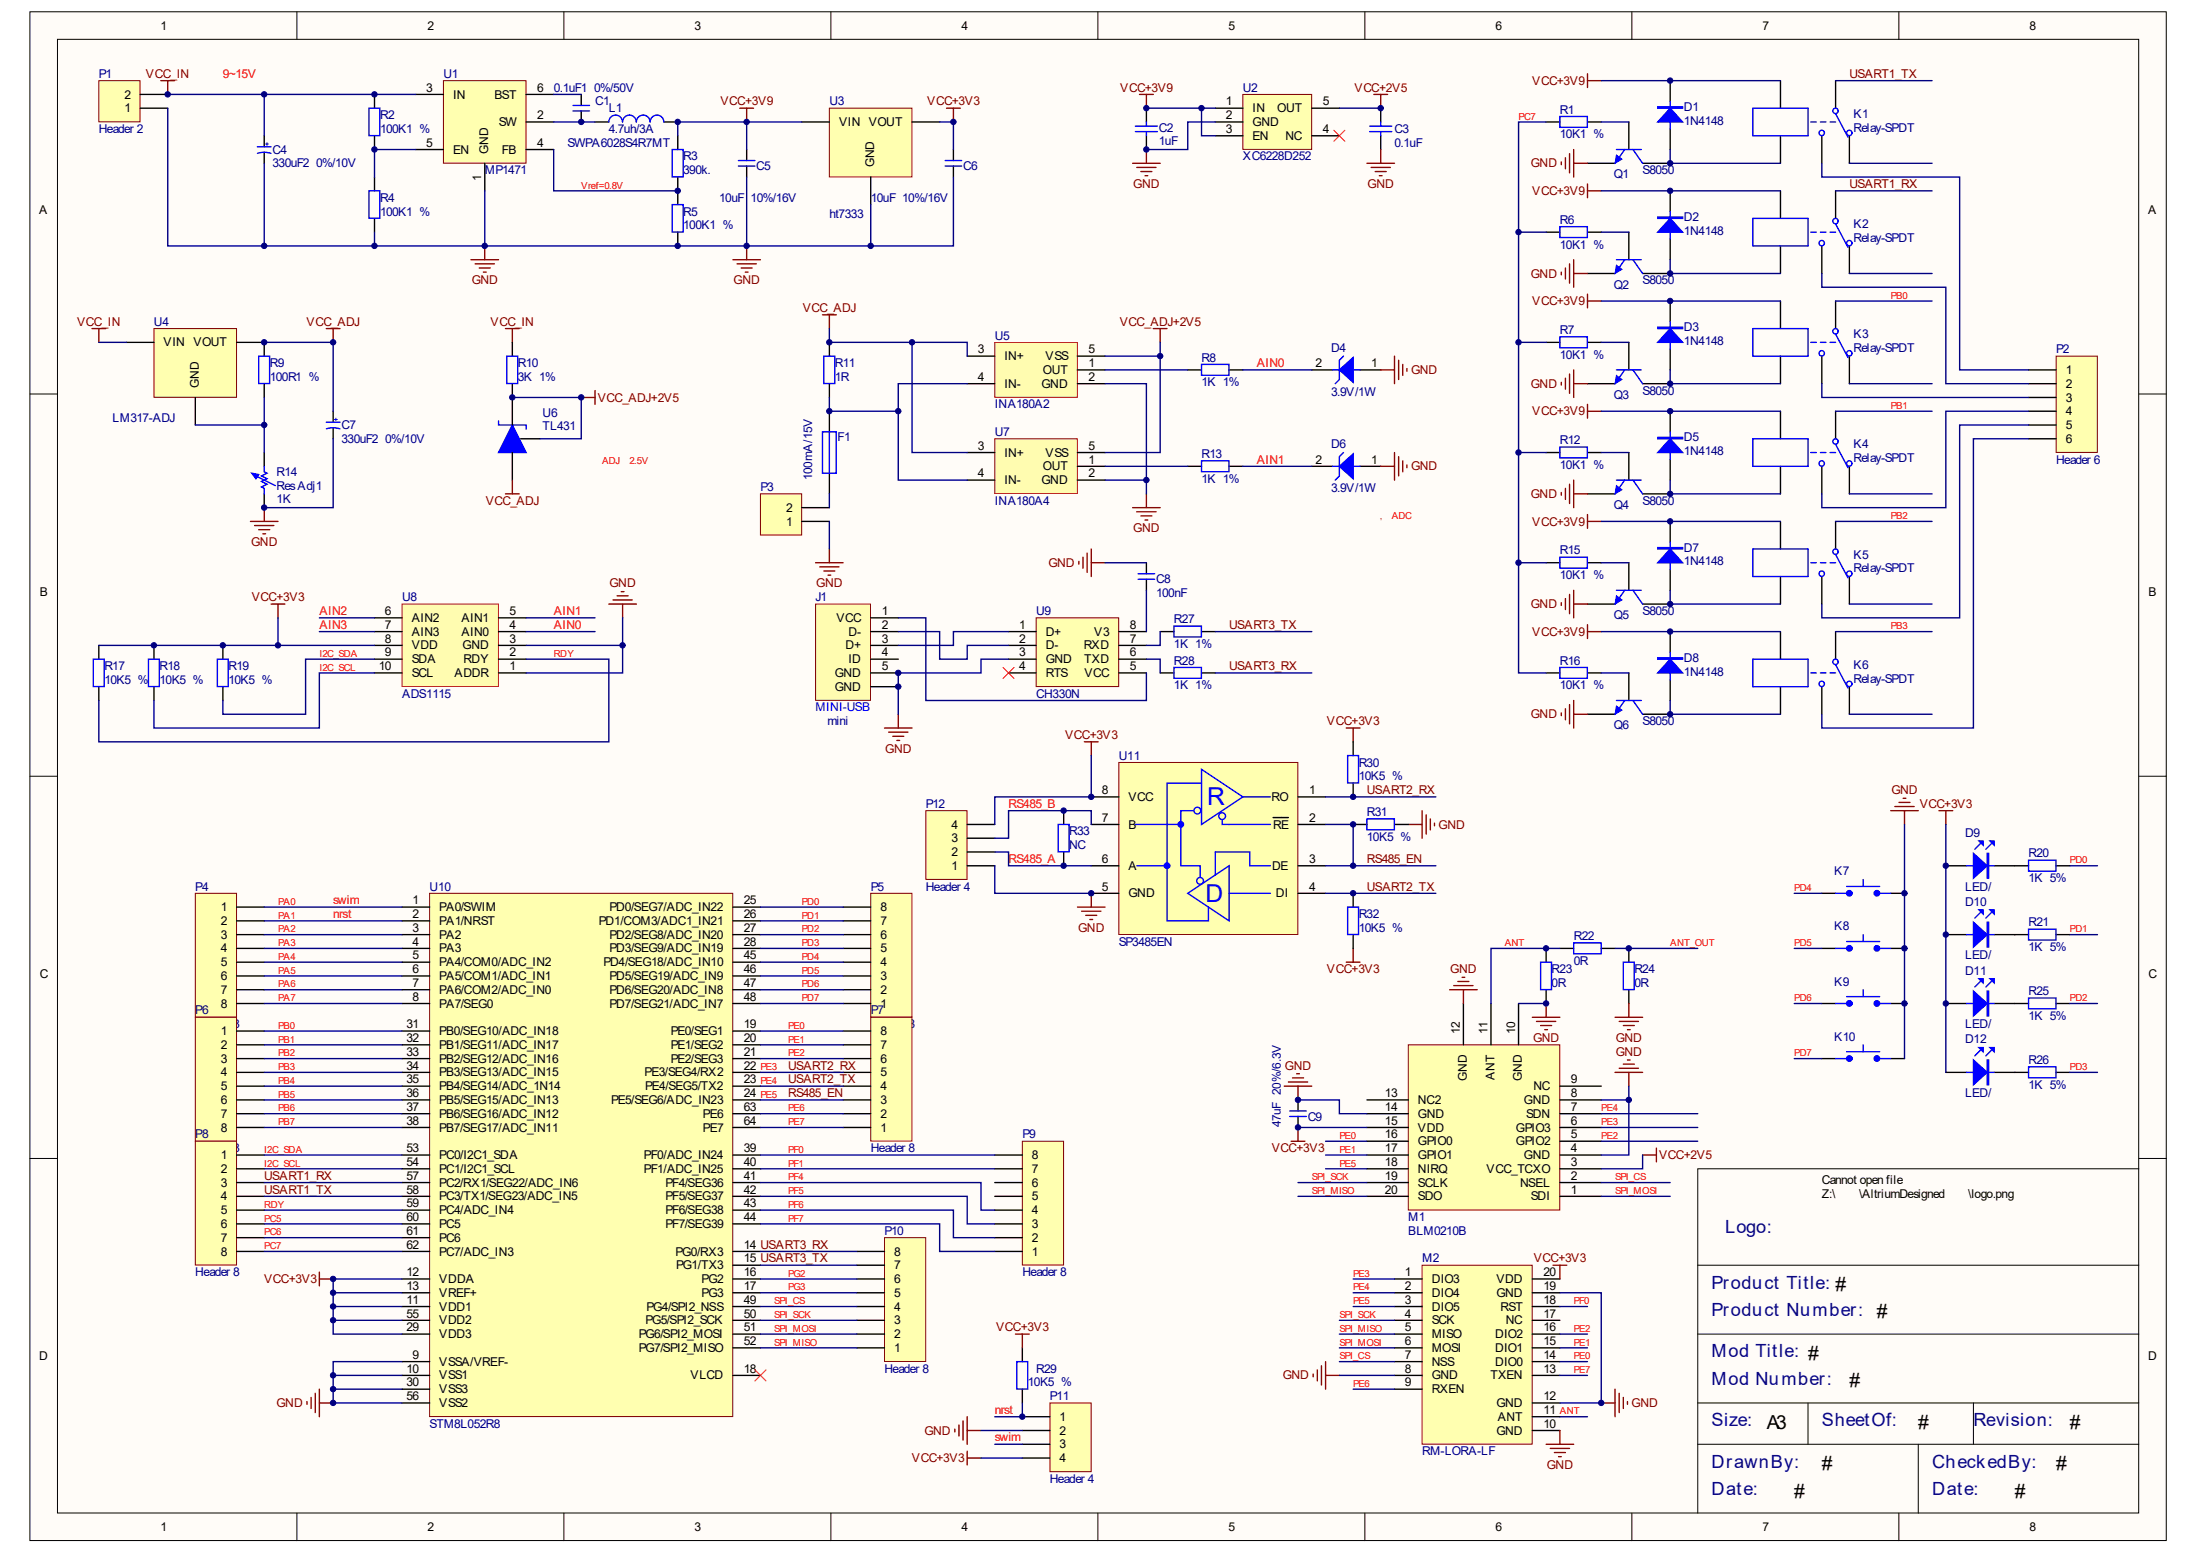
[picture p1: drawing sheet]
# Altium project 电流测试工装板.PrjPcb
1 sheet, 98 parts. Net scope: global (net labels, ports and power ports of the same name join across sheets).
Board file: 电流测试工装板.PcbDoc

## Sheet 电流测试工装板.SchDoc: #
size A3; Date: #; CheckedBy: #; CompanyName: 瑞臻信息（深圳）有限公司; DrawnBy: #; Address1: 深圳市南山区深南路万利达大厦2201室; Address2: 昆山市花桥镇花桥国际商务城绿地大道231弄9号楼杰座大厦2111室; Address3: 成都市高新区天府二街138号蜀都中心3号楼3110室; Address4: 浙江省宁波市余姚市冶山路475号1401室; Revision: #; SheetOf: #; ProductTitle: #; ProductNumber: #; ModuleTitle: #; ModuleNumber: #; : CheckedBy; CheckedByDate: #

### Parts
C1  0.1uF±10%/50V  [c0402]
C2  1uF  [C0402]
C3  0.1uF  [C0402]
C4  330uF±20%/10V  [CAP_2P_2R5_D6R3H11_W]
C5  10uF±10%/16V  [c0805]
C6  10uF±10%/16V  [c0805]
C7  330uF±20%/10V  [CAP_2P_2R5_D6R3H11_W]
C8  100nF  [c0402]
C9  47uF±20%/6.3V  [C1206]
D1  1N4148  [SOD123_2P_1R6X2R7]
D2  1N4148  [SOD123_2P_1R6X2R7]
D3  1N4148  [SOD123_2P_1R6X2R7]
D4  3.9V/1W  [LL41_2P_D2R5H5R0]
D5  1N4148  [SOD123_2P_1R6X2R7]
D6  3.9V/1W  [LL41_2P_D2R5H5R0]
D7  1N4148  [SOD123_2P_1R6X2R7]
D8  1N4148  [SOD123_2P_1R6X2R7]
D9  LED/红  [PZ_1X2P_2R54_Z]
D10  LED/红  [PZ_1X2P_2R54_Z]
D11  LED/红  [PZ_1X2P_2R54_Z]
D12  LED/红  [PZ_1X2P_2R54_Z]
F1  100mA/15V  [FUSE0603]
J1  （mini）  [DIP_MINI_USB-1]
K1  Relay-SPDT  [SRS-XXVDC-SL]
K2  Relay-SPDT  [SRS-XXVDC-SL]
K3  Relay-SPDT  [SRS-XXVDC-SL]
K4  Relay-SPDT  [SRS-XXVDC-SL]
K5  Relay-SPDT  [SRS-XXVDC-SL]
K6  Relay-SPDT  [SRS-XXVDC-SL]
K7  轻触开关  [PZ_1X2P_2R54_Z]
K8  轻触开关  [PZ_1X2P_2R54_Z]
K9  轻触开关  [PZ_1X2P_2R54_Z]
K10  轻触开关  [PZ_1X2P_2R54_Z]
L1  SWPA6028S4R7MT  value 4.7uh/3A  [SMD_INC_2P_6R0X6R0]
M1  BLM0210B  [FskMode_BL]
M2  RM-LORA-LF  [LORA_PIN_1]
P1  Header 2  [HDR1X2]
P2  Header 6  [HDR1X6]
P3  被测板  [HDR1X2]
P4  Header 8  [HDR1X8]
P5  Header 8  [HDR1X8]
P6  Header 8  [HDR1X8]
P7  Header 8  [HDR1X8]
P8  Header 8  [HDR1X8]
P9  Header 8  [HDR1X8]
P10  Header 8  [HDR1X8]
P11  Header 4  [HDR1X4]
P12  Header 4  [HDR1X4]
Q1  S8050  [SOT23_3P_0R95_1R3X2R9]
Q2  S8050  [SOT23_3P_0R95_1R3X2R9]
Q3  S8050  [SOT23_3P_0R95_1R3X2R9]
Q4  S8050  [SOT23_3P_0R95_1R3X2R9]
Q5  S8050  [SOT23_3P_0R95_1R3X2R9]
Q6  S8050  [SOT23_3P_0R95_1R3X2R9]
R1  10K±1%  [R0603]
R2  100K±1%  [R0402]
R3  390k.  [R0402]
R4  100K±1%  [R0402]
R5  100K±1%  [R0402]
R6  10K±1%  [R0603]
R7  10K±1%  [R0603]
R8  1K±1%  [R0603]
R9  100R±1%  [R0603]
R10  3K±1%  [R0603]
R11  1R  [R0603]
R12  10K±1%  [R0603]
R13  1K±1%  [R0603]
R14  Res Adj1  value 1K  [AXIAL-0.7]
R15  10K±1%  [R0603]
R16  10K±1%  [R0603]
R17  10K±5%  [R0402]
R18  10K±5%  [R0402]
R19  10K±5%  [R0402]
R20  1K±5%  [R0402]
R21  1K±5%  [R0402]
R22  0R  [R0603]
R23  0R  [R0603]
R24  0R  [R0603]
R25  1K±5%  [R0402]
R26  1K±5%  [R0402]
R27  1K±1%  [R0603]
R28  1K±1%  [R0603]
R29  10K±5%  [R0402]
R30  10K±5%  [R0402]
R31  10K±5%  [R0402]
R32  10K±5%  [R0402]
R33  NC  [R0402]
U1  MP1471  [TSOT23_6P_0R95_1R6X2R9]
U2  XC6228D252  [SOT23_5P_0R95_1R6X2R9]
U3  ht7333  [SOT89_3P_1R5_2R5X4R5]
U4  LM317-ADJ  [TO252_3P_2R3_6R2X6R7]
U5  INA180A2  [SOT23_5P_0R95_1R6X2R9]
U6  TL431  [SOT23_3P_0R95_1R3X2R9]
U7  INA180A4  [SOT23_5P_0R95_1R6X2R9]
U8  ADS1115  [MSOP_10P_3R0X5R0_P]
U9  CH330N  [SOP_8P_1R27_3R9X4R9]
U10  STM8L052R8  [LQFP_64P_0R5_10R0X10R0]
U11  SP3485EN  [SOP_8P_1R27_3R9X4R9]

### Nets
GND: C2.1 C3.1 C4.2 C5.1 C6.1 C7.2 C8.2 C9.2 D4.1(A) D6.1(A) J1.5(GND) J1.A(GND) K7.2 K8.2 K9.2 K10.2 M1.4(GND) M1.8(GND) M1.10(GND) M1.12(GND) M1.14(GND) M2.8(GND) M2.10(GND) M2.12(GND) M2.19(GND) P1.1 P3.1 P11.2 P12.1 Q1.2(E) Q2.2(E) Q3.2(E) Q4.2(E) Q5.2(E) Q6.2(E) R4.1 R5.1 R14.1 R23.1 R24.1 R31.1 U1.1(GND) U2.2(GND) U3.1(GND) U5.2(GND) U7.2(GND) U8.1(ADDR) U8.3(GND) U9.3(GND) U10.9(VSSA/VREF-) U10.10(VSS1) U10.30(VSS3) U10.56(VSS2) U11.5(GND)
VCC+2V5: C3.2 M1.3(VCC_TCXO) U2.5(OUT)
VCC+3V3: C6.2 C9.1 D9.1(A) D10.1(A) D11.1(A) D12.1(A) M1.15(VDD) M2.20(VDD) P11.4 P12.4 R17.2 R18.2 R19.2 R29.2 R30.2 R32.2 U3.3(VOUT) U8.8(VDD) U10.11(VDD1) U10.12(VDDA) U10.13(VREF+) U10.29(VDD3) U10.55(VDD2) U11.8(VCC)
VCC+3V9: C2.2 C5.2 D1.2(K) D2.2(K) D3.2(K) D5.2(K) D7.2(K) D8.2(K) K1.4 K2.4 K3.4 K4.4 K5.4 K6.4 L1.2 R3.2 U2.1(IN) U2.3(EN) U3.2(VIN)
VCC_ADJ: C7.1 R9.2 R11.2 U4.3(VOUT) U5.3(IN+) U6.3(A) U7.3(IN+)
VCC_ADJ+2V5: R10.1 U5.5(VSS) U6.1(K) U6.2(REF) U7.5(VSS)
VCC_IN: C4.1 P1.2 R2.2 R10.2 U1.3(IN) U4.2(VIN)
AIN0: D4.2(K) R8.2 U8.4(AIN0)
AIN1: D6.2(K) R13.2 U8.5(AIN1)
AIN2: U8.6(AIN2)
AIN3: U8.7(AIN3)
I2C_SCL: P8.2 R18.1 U8.10(SCL) U10.54(PC1/I2C1_SCL)
I2C_SDA: P8.1 R19.1 U8.9(SDA) U10.53(PC0/I2C1_SDA)
nrst: P4.2 P11.1 R29.1 U10.2(PA1/NRST)  [also labelled PA1]
PA0: P4.1 P11.3 U10.1(PA0/SWIM)  [also labelled swim]
PA2: P4.3 U10.3(PA2)
PA3: P4.4 U10.4(PA3)
PA4: P4.5 U10.5(PA4/COM0/ADC_IN2)
PA5: P4.6 U10.6(PA5/COM1/ADC_IN1)
PA6: P4.7 U10.7(PA6/COM2/ADC_IN0)
PA7: P4.8 U10.8(PA7/SEG0)
PB0: K3.1 P6.1 U10.31(PB0/SEG10/ADC_IN18)
PB1: K4.1 P6.2 U10.32(PB1/SEG11/ADC_IN17)
PB2: K5.1 P6.3 U10.33(PB2/SEG12/ADC_IN16)
PB3: K6.1 P6.4 U10.34(PB3/SEG13/ADC_IN15)
PB4: P6.5 U10.35(PB4/SEG14/ADC_1N14)
PB5: P6.6 U10.36(PB5/SEG15/ADC_IN13)
PB6: P6.7 U10.37(PB6/SEG16/ADC_IN12)
PB7: P6.8 U10.38(PB7/SEG17/ADC_IN11)
PC5: P8.6 U10.60(PC5)
PC6: P8.7 U10.61(PC6)
PC7: P8.8 R1.1 R6.1 R7.1 R12.1 R15.1 R16.1 U10.62(PC7/ADC_IN3)
PD0: P5.8 R20.2 U10.25(PD0/SEG7/ADC_IN22)
PD1: P5.7 R21.2 U10.26(PD1/COM3/ADC1_IN21)
PD2: P5.6 R25.2 U10.27(PD2/SEG8/ADC_IN20)
PD3: P5.5 R26.2 U10.28(PD3/SEG9/ADC_IN19)
PD4: P5.4 U10.45(PD4/SEG18/ADC_IN10)
PD5: P5.3 U10.46(PD5/SEG19/ADC_IN9)
PD6: P5.2 U10.47(PD6/SEG20/ADC_IN8)
PD7: P5.1 U10.48(PD7/SEG21/ADC_IN7)
PE0: M1.16(GPIO0) M2.14(DIO0) P7.8 U10.19(PE0/SEG1)
PE1: M1.17(GPIO1) M2.15(DIO1) P7.7 U10.20(PE1/SEG2)
PE2: M1.5(GPIO2) M2.16(DIO2) P7.6 U10.21(PE2/SEG3)
PE3: M1.6(GPIO3) M2.1(DIO3) P7.5 R30.1 U10.22(PE3/SEG4/RX2) U11.1(RO)  [also labelled USART2_RX]
PE4: M1.7(SDN) M2.2(DIO4) P7.4 R32.1 U10.23(PE4/SEG5/TX2) U11.4(DI)  [also labelled USART2_TX]
PE5: M1.18(NIRQ) M2.3(DIO5) P7.3 R31.2 U10.24(PE5/SEG6/ADC_IN23) U11.2(~{RE}) U11.3(DE)  [also labelled RS485_EN]
PE6: M2.9(RXEN) P7.2 U10.63(PE6)
PE7: M2.13(TXEN) P7.1 U10.64(PE7)
PF0: M2.18(RST) P9.8 U10.39(PF0/ADC_IN24)
PF1: P9.7 U10.40(PF1/ADC_IN25)
PF4: P9.4 U10.41(PF4/SEG36)
PF5: P9.3 U10.42(PF5/SEG37)
PF6: P9.2 U10.43(PF6/SEG38)
PF7: P9.1 U10.44(PF7/SEG39)
PG2: P10.6 U10.16(PG2)
PG3: P10.5 U10.17(PG3)
RDY: P8.5 R17.1 U8.2(RDY) U10.59(PC4/ADC_IN4)
RS485_A: P12.2 R33.2 U11.6(A)
RS485_B: P12.3 R33.1 U11.7(B)
SPI_CS: M1.2(NSEL) M2.7(NSS) P10.4 U10.49(PG4/SPI2_NSS)
SPI_MISO: M1.20(SDO) M2.5(MISO) P10.1 U10.52(PG7/SPI2_MISO)
SPI_MOSI: M1.1(SDI) M2.6(MOSI) P10.2 U10.51(PG6/SPI2_MOSI)
SPI_SCK: M1.19(SCLK) M2.4(SCK) P10.3 U10.50(PG5/SPI2_SCK)
USART1_RX: K2.1 P8.3 U10.57(PC2/RX1/SEG22/ADC_IN6)
USART1_TX: K1.1 P8.4 U10.58(PC3/TX1/SEG23/ADC_IN5)
USART3_RX: P10.8 R28.2 U10.14(PG0/RX3)
USART3_TX: P10.7 R27.2 U10.15(PG1/TX3)
NetC1_1: C1.1 L1.1 U1.2(SW)
NetC1_2: C1.2 U1.6(BST)
NetC8_1: C8.1 U9.8(V3)
NetD1_1: D1.1(A) K1.5 Q1.3(C)
NetD2_1: D2.1(A) K2.5 Q2.3(C)
NetD3_1: D3.1(A) K3.5 Q3.3(C)
NetD5_1: D5.1(A) K4.5 Q4.3(C)
NetD7_1: D7.1(A) K5.5 Q5.3(C)
NetD8_1: D8.1(A) K6.5 Q6.3(C)
NetD9_2: D9.2(K) R20.1
NetD10_2: D10.2(K) R21.1
NetD11_2: D11.2(K) R25.1
NetD12_2: D12.2(K) R26.1
NetF1_1: F1.1 P3.2
NetF1_2: F1.2 R11.1 U5.4(IN-) U7.4(IN-)
NetJ1_1: J1.1(VCC) U9.5(VCC)
NetJ1_2: J1.2(D-) U9.2(D-)
NetJ1_3: J1.3(D+) U9.1(D+)
NetK1_3: K1.3 P2.1
NetK2_3: K2.3 P2.2
NetK3_3: K3.3 P2.3
NetK4_3: K4.3 P2.4
NetK5_3: K5.3 P2.5
NetK6_3: K6.3 P2.6
NetM1_11: M1.11(ANT) R22.1 R23.2
NetQ1_1: Q1.1(B) R1.2
NetQ2_1: Q2.1(B) R6.2
NetQ3_1: Q3.1(B) R7.2
NetQ4_1: Q4.1(B) R12.2
NetQ5_1: Q5.1(B) R15.2
NetQ6_1: Q6.1(B) R16.2
NetR2_1: R2.1 R4.2 U1.5(EN)
NetR3_1: R3.1 R5.2 U1.4(FB)
NetR8_1: R8.1 U5.1(OUT)
NetR9_1: R9.1 R14.2 U4.1(GND)
NetR13_1: R13.1 U7.1(OUT)
NetR22_2: R22.2 R24.2
NetR27_1: R27.1 U9.7(RXD)
NetR28_1: R28.1 U9.6(TXD)

Not connected (* = marked no-connect by the designer): J1 4(ID); K1 2; K2 2; K3 2; K4 2; K5 2; K6 2; K7 1; K8 1; K9 1; K10 1; M1 9(NC) 13(NC2); M2 11(ANT) 17(NC); P9 5 6; U2 4(NC)*; U9 4(RTS)*; U10 18(VLCD)*

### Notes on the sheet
- 9
  5V
- Vref=0.8V
- 可调输出
- (near U6) 获得一个比ADJ高2.5V的电源
- (near D6) 稳压管防止满偏,烧ADC
- (near R23) ANT
- ANT_OUT
- (near K7) PD4
- (near K8) PD5
- (near K9) PD6
- (near K10) PD7
- (near M2) ANT
